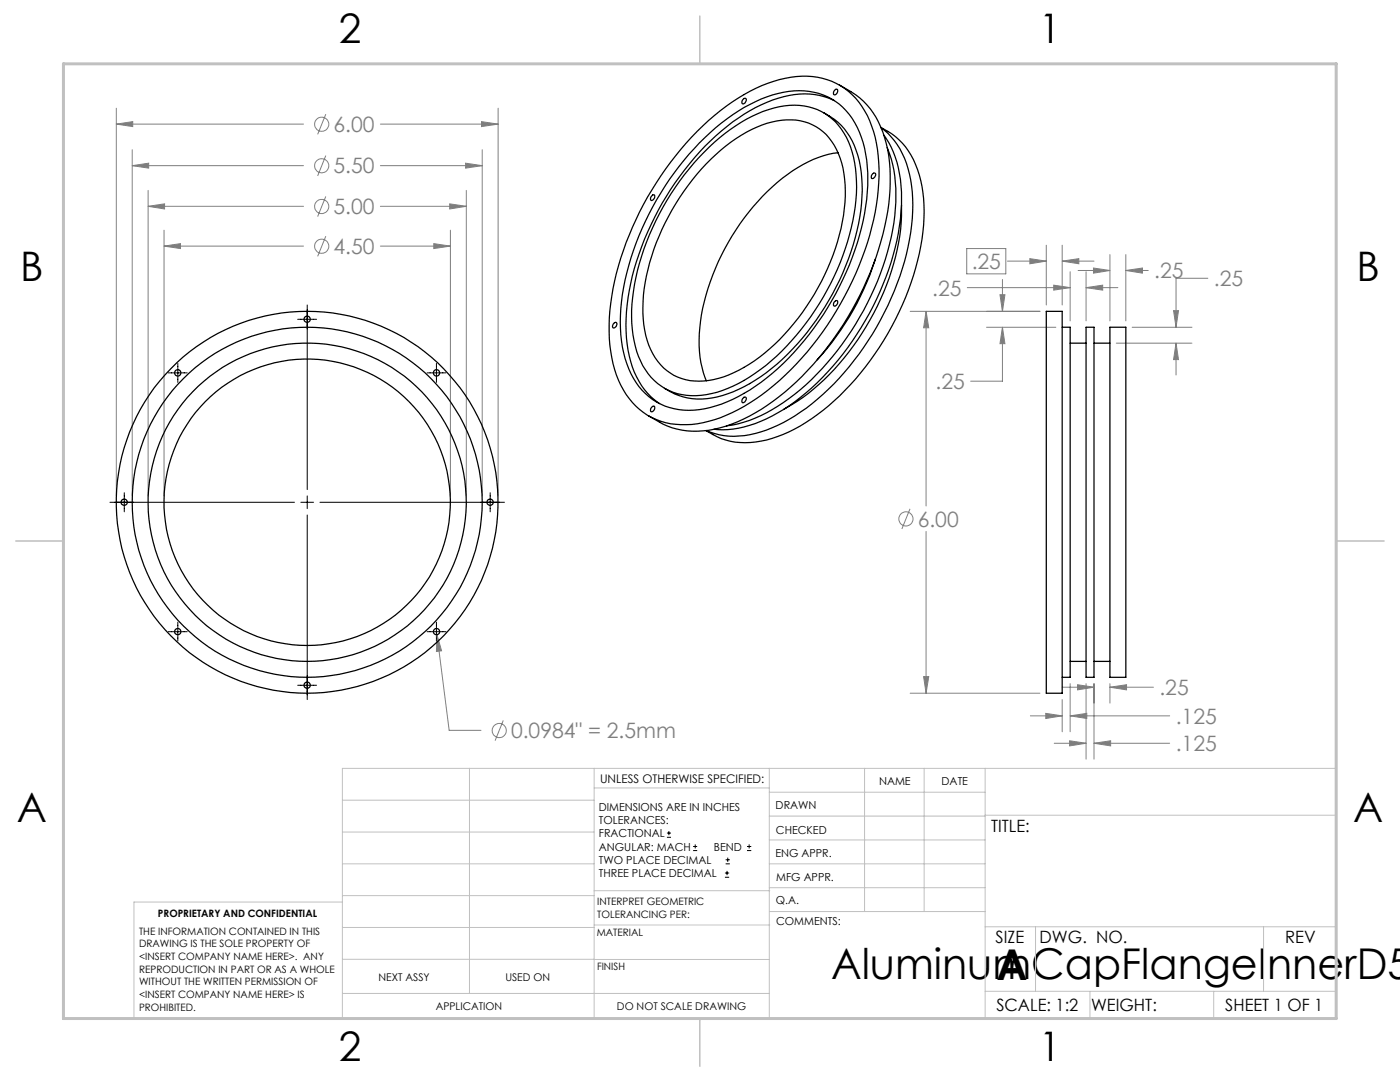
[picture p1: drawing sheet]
<svg xmlns="http://www.w3.org/2000/svg" width="279mm" height="216mm" viewBox="0 0 279 216" stroke-linecap="round" stroke-linejoin="round" font-family="sans-serif">
<g fill="none" stroke="#808080" stroke-width=".2">
<path d="M23.2 24.8l3.3-.5v1zM23.2 21.6v77.4M23.2 24.8h37.4M26.4 33.1l3.3-.5v.9zM26.4 29.9v69.1M26.4 33.1h34.2M29.6 38v61M65 22.8l-1.6 4M65 31l-1.6 4.1M65 39.2l-1.6 4M75.9 24.8h23.5M75.9 33.1h20.3"/>
<path d="M92.9 32.6l3.3 .5-3.3 .4zM93.1 38v61M96.1 24.3l3.3 .5-3.3 .5zM96.2 29.9v69.1M99.4 21.6v77.4M29.6 41.2l3.2-.5v1zM29.6 41.2h31M32.7 49.1l3.3-.5v1zM32.7 45.9v53.1M32.7 49.1h27.9M65 47.1l-1.6 4.1M75.9 41.2h17.2"/>
<path d="M75.9 49.1h14M86.6 48.6l3.3 .5-3.3 .5zM89.7 40.7l3.4 .5-3.4 .5zM89.9 45.9v53.1M192.9 49.6h7.8v5h-7.8zM193 57.4h20.6M199.6 58.8h1l-.5 3.3zM200.1 55.8v6.3M201 52.1h7.8M205.5 51.6l3.3 .5-3.3 .5zM208.8 48.9v12M210.3 56.9l3.3 .5-3.3 .5z"/>
<path d="M212 52.1l3.3-.5v1zM212 48.9v12M212 52.1h6.3M213.6 54.2v9.8M215.2 54h6.3M216.7 57.4l3.4-.5v1zM216.7 54.2v9.8M216.7 57.4h6.4M218.2 53.5l3.3 .5-3.3 .5zM221.5 50.8v13.2M224.7 54l3.3-.5v1zM224.7 50.8v13.2"/>
<path d="M224.7 54h4.5M241.1 55.5h-6.4v9.8M181.6 62.1h25.9M184.8 62.1l.5 3.3h-1zM184.8 62.1v38.9M196.9 65.3h13.8M200.1 65.3l.5 3.3h-1zM200.1 65.3v10.8h-6.4M222.8 68.5h15.1M226 65.3h11.9M234.2 62h1l-.5 3.3zM234.7 68.5l.5 3.3h-1z"/>
<path d="M234.7 68.5v6.3M181.6 101.5l-1.6 4.1M184.8 106v32.3M87.2 126.6l.9 3.3-1 .1zM87.2 126.6l2.4 19.1h6.4M181.6 138.3h25.9M184.3 135h1l-.5 3.3zM212 139.6v6.4M212 137.1h6.3M213.6 136.4v9.6M215.1 136.6l3.2 .5-3.2 .6zM216.7 136.4v15.1"/>
<path d="M218.3 136.4v15.1M221.5 137.1l3.3-.5v1.1zM221.5 136.4v3.9M221.5 137.1h8.7M100.4 143.8l-1.6 4M205.6 142.8h6.4M208.7 142.3l3.3 .5-3.3 .6zM210.4 148.3h6.3M213.5 147.8l3.2 .5-3.2 .5zM213.6 142.8l3.3-.5v1.1zM213.6 142.8h19.8M218.3 148.3l3.4-.5v1z"/>
<path d="M218.3 148.3h15.1"/>
<circle cx="64.2" cy="24.8" r="1.42"/>
<circle cx="64.2" cy="33.1" r="1.42"/>
<circle cx="64.2" cy="49.1" r="1.42"/>
<circle cx="64.2" cy="41.2" r="1.42"/>
<circle cx="180.8" cy="103.5" r="1.41"/>
<circle cx="99.6" cy="145.8" r="1.4"/>
</g>
<g fill="none" stroke="#000" stroke-width=".2">
<path d="M33.6 74.4h3.8M35.5 72.5v3.8M59.4 63.7h3.8M61.3 60.9v36.8M85.2 74.4h3.8M87.1 72.5v3.8M24.8 98.3v3.8M61.3 99v2.5M97.8 98.3v3.8M21.9 100.2h36.9M60 100.2h2.6M61.3 102.8v36.8"/>
<path d="M63.9 100.2h36.8M33.6 126h3.8M35.5 124.1v3.8M59.4 136.7h3.8M85.2 126h3.8M87.1 124.1v3.8M133.1 167.1h.8M133.1 166.2h.8M133.5 165.8v.9M138.3 169.7h.8M138.3 168.9h.8M138.7 168.5v.8"/>
<path d="M144.7 175h.8M144.7 174.2h.8M144.8 172.4h.9M144.8 171.6h.9M145.1 173.8v.8M145.2 171.1v.9M149.1 169.7h.8M149.1 168.9h.8M149.5 168.5v.8"/>
</g>
<g fill="none" stroke="#c0c0c0" stroke-width=".2">
<path d="M68.3 159.7h50.3M93.7 153.3v44.9M118.6 153.3v49.9M118.6 157.2h34.9M153.5 153.3v49.9M153.5 158.1h43.1M172.5 153.3v28.6M184.4 153.3v28.6M196.6 153.3v49.9M68.3 180h-41.6v23.2h240v-49.9h-198.4v49.9M68.3 178.7h50.3M68.3 172.4h50.3"/>
<path d="M68.3 166h50.3M118.6 177.7h35M153.5 167.6h43.1M153.5 162.8h43.1M153.5 172.4h43.1M153.5 177.1h43.1M196.6 162.7h70.1M68.3 198.2h85.2M68.3 191.4l85.2 .1M68.3 185.1h50.3M118.6 184.6h35M153.6 181.9h43"/>
<path d="M196.6 197.8h70.1M196.6 184.9h70.1M206.7 184.9v12.9M217.5 197.8v5.4M242.2 197.8v5.4M252.2 184.9v12.9"/>
</g>
<path d="M139.7 3.2v9.5M3.1 107.9h9.6M266.7 107.9h9.5M139.7 203.2v9.6" fill="none" stroke="#c0c0c0" stroke-width=".3"/>
<path d="M12.7 12.7h254v190.5h-254z" fill="none" stroke="#c0c0c0" stroke-width=".6"/>
<path d="M23.2 24.8l3.3-.5v1zM96.1 24.3l3.3 .5-3.3 .5zM26.4 33.1l3.3-.5v.9zM92.9 32.6l3.3 .5-3.3 .4zM29.6 41.2l3.2-.5v1zM89.7 40.7l3.4 .5-3.4 .5zM32.7 49.1l3.3-.5v1zM86.6 48.6l3.3 .5-3.3 .5zM87.2 126.6l-.1 3.4 1-.1zM205.5 51.6l3.3 .5-3.3 .5zM212 52.1l3.3-.5v1zM210.3 56.9l3.3 .5-3.3 .5zM216.7 57.4l3.4-.5v1zM218.2 53.5l3.3 .5-3.3 .5zM224.7 54l3.3-.5v1zM215.1 136.6l3.2 .5-3.2 .6zM221.5 137.1l3.3-.5v1.1zM218.3 148.3l3.4-.5v1zM213.5 147.8l3.2 .5-3.2 .5zM213.6 142.8l3.3-.5v1.1zM208.7 142.3l3.3 .5-3.3 .6zM199.6 58.8h1l-.5 3.3zM200.1 65.3l.5 3.3h-1zM234.2 62h1l-.5 3.3zM234.7 68.5l.5 3.3h-1zM184.8 62.1l.5 3.3h-1zM184.3 135h1l-.5 3.3z" fill="#808080"/>
<g fill="none" stroke="#000" stroke-width=".25">
<path d="M148.3 19.8l.4-.2a.57 .57 0 0 1 .2 .6 .57 .57 0 0 1-.4 .5h-.3l-.1-.2zM166.6 18l.3-.2a.63 .63 0 0 1 .3 .7 .63 .63 0 0 1-.6 .4l-.3-.2 .1-.4zM167.5 17a16.1 16.1 0 0 1 9.4 11.7 39.6 39.6 0 0 1-1.6 21.1 62.4 62.4 0 0 1-19.8 29.4 28.7 28.7 0 0 1-16.3 6.8 15.7 15.7 0 0 1-9.8-3M130.2 38.9h.3a.65 .65 0 0 1 0 .7 .65 .65 0 0 1-.6 .3v-.5zM139.2 26.2a37.9 37.9 0 0 1 16.4-10.3 14.7 14.7 0 0 1 14.5 3 19 19 0 0 1 5.2 12.2 47.7 47.7 0 0 1-4.5 23.5 59.9 59.9 0 0 1-19.9 25 25.7 25.7 0 0 1-15 5.1 13.6 13.6 0 0 1-12.5-8.8 32 32 0 0 1-1.1-18.3 63.1 63.1 0 0 1 16.9-31.4zM139.6 28.5a34.8 34.8 0 0 1 15.7-9.8 13.3 13.3 0 0 1 13.6 3.4 19.5 19.5 0 0 1 4.3 12.3 49.7 49.7 0 0 1-7.3 25.7 49.3 49.3 0 0 1-18.5 19 19.1 19.1 0 0 1-12.9 2.5 12.9 12.9 0 0 1-9.4-9 31.9 31.9 0 0 1 0-18.2 58.5 58.5 0 0 1 14.5-25.9zM140.5 30.4a30.6 30.6 0 0 1 15-9.1 11.8 11.8 0 0 1 14.3 8.1 29.7 29.7 0 0 1-.3 17.4 51.8 51.8 0 0 1-17.7 26.9 22.9 22.9 0 0 1-13.8 5.3 11.5 11.5 0 0 1-10.6-7.9 27.6 27.6 0 0 1-.5-15.8 52.6 52.6 0 0 1 13.6-24.9zM141.9 31.7a26.9 26.9 0 0 1 13.2-7.6 10.5 10.5 0 0 1 12.6 7.5 26.6 26.6 0 0 1-.2 15.3 46.3 46.3 0 0 1-16.9 25.1 18.9 18.9 0 0 1-12 4 10.5 10.5 0 0 1-9.4-8.1 29.2 29.2 0 0 1 .9-16.8 48.1 48.1 0 0 1 11.8-19.4zM164.4 22.5a13.8 13.8 0 0 1 7.3 10.7 36.7 36.7 0 0 1-2.9 19.9 50.8 50.8 0 0 1-17 22.1 22.1 22.1 0 0 1-12.7 4.4 12.5 12.5 0 0 1-6.5-2.1M166.5 20.1a15.1 15.1 0 0 0-12.3-.1 39.2 39.2 0 0 0-16.6 12.7 56.4 56.4 0 0 0-12.4 28.1 26.2 26.2 0 0 0 1.8 14.4 13.4 13.4 0 0 0 4.6 5.3M167.3 30.5a23.5 23.5 0 0 0-12.2 5.9 46.1 46.1 0 0 0-15.4 29 21.1 21.1 0 0 0 1.3 10.6M174.2 34.7l.2-.2a.58 .58 0 0 1 .4 .6 .58 .58 0 0 1-.5 .5h-.3l-.1-.2v-.4z"/>
<path d="M175.8 25.4a14.1 14.1 0 0 1 7.7 9.6 34.5 34.5 0 0 1-.8 18.5 56.8 56.8 0 0 1-19.6 29.2 25.3 25.3 0 0 1-14.4 5.6 13.6 13.6 0 0 1-7.8-2.4M175.9 25.5a15.6 15.6 0 0 1 5.9 10.4 41.4 41.4 0 0 1-3.3 22.2 56.4 56.4 0 0 1-17.6 23.4 26.2 26.2 0 0 1-14.4 5.6 13.2 13.2 0 0 1-5.5-1.2M176.4 27a20.6 20.6 0 0 1 3.5 12.6 51.1 51.1 0 0 1-8.9 27.1 47.4 47.4 0 0 1-16.9 16.3 20.4 20.4 0 0 1-11.6 2.7M177.1 29.5a26.6 26.6 0 0 1 1.5 13.5 56.5 56.5 0 0 1-20 35.6 27.9 27.9 0 0 1-13.6 6.4M174.7 51.7a53.5 53.5 0 0 1-11.6 20.1M179.9 41a44.7 44.7 0 0 1-6.3 22.8 45.2 45.2 0 0 1-17.2 17.9M122.5 64.5l.3-.2a.61 .61 0 0 1 .3 .7 .61 .61 0 0 1-.6 .4l-.3-.2zM148.3 79.4l.4-.2a.57 .57 0 0 1 .2 .6 .57 .57 0 0 1-.4 .5l-.3 .1-.1-.2v-.4zM166.5 60.3l.3-.3h.2a.65 .65 0 0 1 .1 .7 .65 .65 0 0 1-.7 .3zM208.8 62.1h3.2v76.2h-3.2zM212 65.3h1.6v69.8h-1.6M213.6 68.5h3.1"/>
<path d="M216.7 65.3h1.6v69.8h-1.6zM218.3 68.5h3.2M221.5 65.3h3.2v69.8h-3.2zM130.1 81.2l.3-.2a.61 .61 0 0 1 .3 .7 .61 .61 0 0 1-.6 .5l-.3-.2 .1-.4zM213.6 132h3.1M218.3 132h3.2"/>
<circle cx="35.5" cy="74.4" r=".63"/>
<circle cx="61.3" cy="63.7" r=".63"/>
<circle cx="87.1" cy="74.4" r=".63"/>
<circle cx="24.8" cy="100.2" r=".63"/>
<circle cx="61.3" cy="100.2" r="28.6"/>
<circle cx="61.3" cy="100.2" r="31.8"/>
<circle cx="61.3" cy="100.2" r="38.1"/>
<circle cx="61.3" cy="100.2" r="34.9"/>
<circle cx="97.8" cy="100.2" r=".63"/>
<circle cx="35.5" cy="126" r=".63"/>
<circle cx="61.3" cy="136.7" r=".63"/>
<circle cx="87.1" cy="126" r=".63"/>
</g>
<g font-size="8.5">
<text x="165.9" y="195.4">AluminumCapFlangeInnerD5</text>
<text x="198.9" y="195.5">A</text>
</g>
<g font-size="8.1">
<text x="67.6" y="8.5">2</text>
<text x="207.3" y="8.5">1</text>
<text x="4" y="56.2">B</text>
<text x="270.7" y="56.2">B</text>
<text x="3.3" y="164.1">A</text>
<text x="270" y="164.1">A</text>
<text x="67.6" y="211.7">2</text>
<text x="207.3" y="211.7">1</text>
</g>
<g font-size="4.2" fill="#808080">
<text x="66.5" y="26.3">6.00</text>
<text x="66.5" y="34.6">5.50</text>
<text x="66.5" y="42.7">5.00</text>
<text x="66.5" y="50.7">4.50</text>
<text x="193.9" y="53.7">.25</text>
<text x="186" y="59">.25</text>
<text x="230.3" y="55.6">.25</text>
<text x="242.2" y="57.1">.25</text>
<text x="186.7" y="77.6">.25</text>
<text x="183.1" y="105.1">6.00</text>
<text x="231.4" y="138.7">.25</text>
<text x="102" y="147.3">0.0984&quot; = 2.5mm</text>
<text x="234.6" y="149.9">.125</text>
<text x="234.6" y="144.4">.125</text>
</g>
<g font-size="3.4">
<text x="197.8" y="166">TITLE:</text>
<text x="198.7" y="188.1">SIZE</text>
<text x="207.5" y="188.1">DWG. NO.</text>
<text x="256.5" y="188.2">REV</text>
<text x="198.8" y="201.7">SCALE: 1:2</text>
<text x="217.7" y="201.8">WEIGHT:</text>
<text x="244.5" y="201.7">SHEET 1 OF 1</text>
</g>
<text font-size="2.4" x="119.8" y="156.2">UNLESS OTHERWISE SPECIFIED:</text>
<g font-size="2.2">
<text x="119.5" y="161.8">DIMENSIONS ARE IN INCHES</text>
<text x="154.8" y="161.4">DRAWN</text>
<text x="175.4" y="156.6">NAME</text>
<text x="187.9" y="156.7">DATE</text>
<text x="119.5" y="164.4">TOLERANCES:</text>
<text x="119.5" y="167.1">FRACTIONAL</text>
<text x="154.9" y="166.3">CHECKED</text>
<text x="119.5" y="169.7">ANGULAR: MACH</text>
<text x="119.5" y="172.4">TWO PLACE DECIMAL</text>
<text x="142.5" y="169.7">BEND</text>
<text x="154.8" y="171">ENG APPR.</text>
<text x="119.5" y="175">THREE PLACE DECIMAL</text>
<text x="154.9" y="175.7">MFG APPR.</text>
<text x="154.9" y="180.4">Q.A.</text>
<text x="154.9" y="184.6">COMMENTS:</text>
</g>
<g font-size="2.1">
<text x="75.5" y="195.7">NEXT ASSY</text>
<text x="100.9" y="195.7">USED ON</text>
<text x="86.9" y="201.5">APPLICATION</text>
<text x="123.1" y="201.6">DO NOT SCALE DRAWING</text>
</g>
<g font-size="2">
<text x="31.5" y="182.9">PROPRIETARY AND CONFIDENTIAL</text>
<text x="119.2" y="180.6">INTERPRET GEOMETRIC</text>
<text x="119.2" y="183.1">TOLERANCING PER:</text>
<text x="27.8" y="186.5">THE INFORMATION CONTAINED IN THIS</text>
<text x="27.8" y="189">DRAWING IS THE SOLE PROPERTY OF</text>
<text x="27.8" y="191.6">&lt;INSERT COMPANY NAME HERE&gt;. ANY</text>
<text x="119.1" y="186.7">MATERIAL</text>
<text x="27.8" y="194.1">REPRODUCTION IN PART OR AS A WHOLE</text>
<text x="27.8" y="196.6">WITHOUT THE WRITTEN PERMISSION OF</text>
<text x="119.1" y="193.5">FINISH</text>
<text x="27.8" y="199.1">&lt;INSERT COMPANY NAME HERE&gt; IS</text>
<text x="27.8" y="201.7">PROHIBITED.</text>
</g>
</svg>
